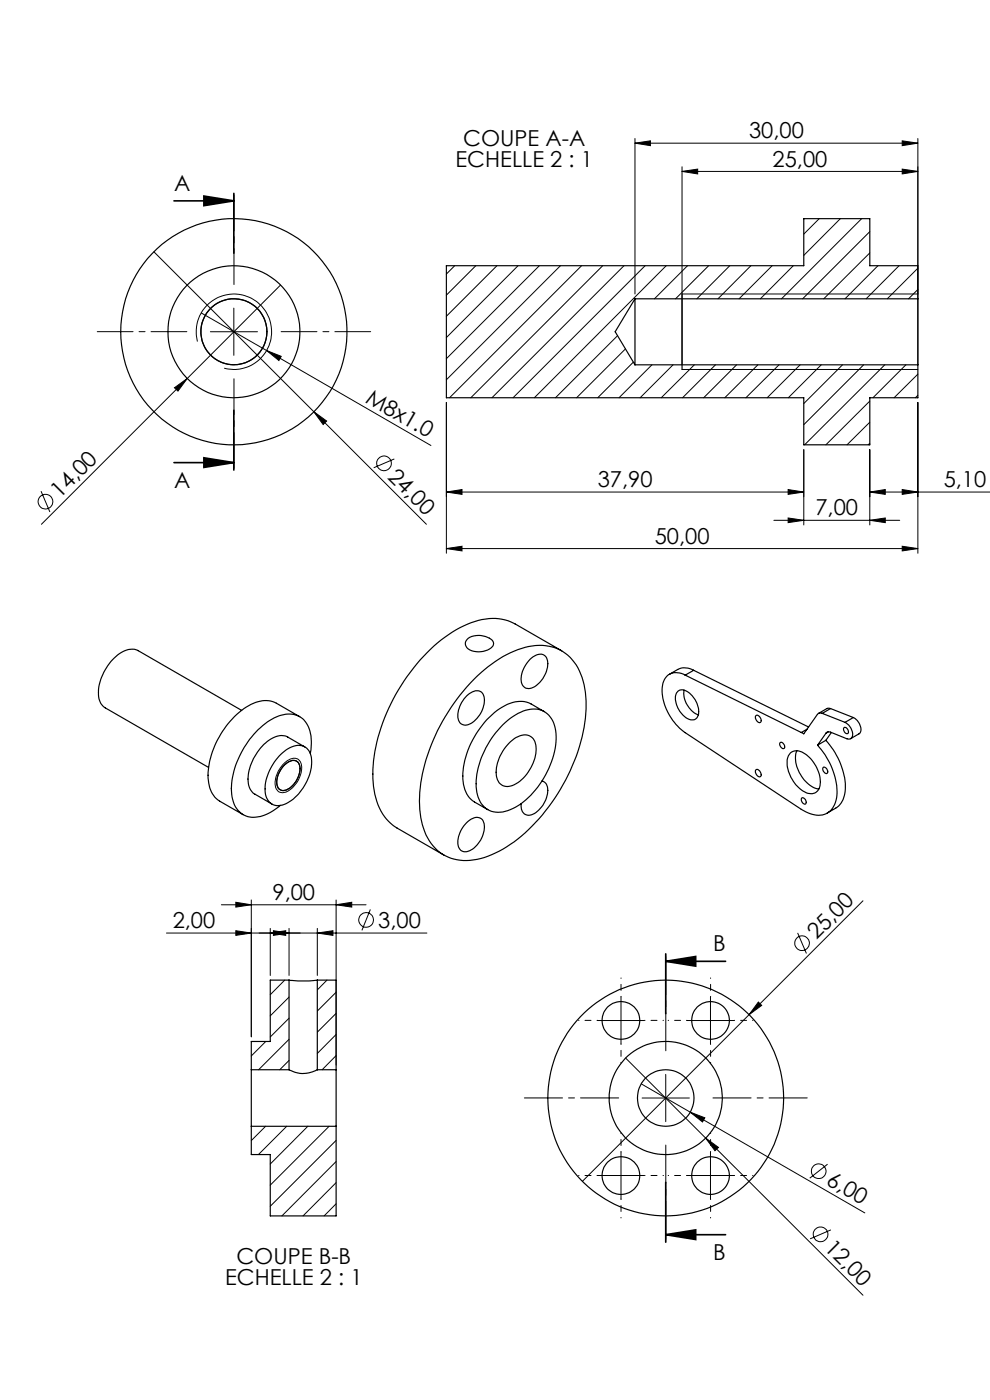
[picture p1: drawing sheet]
<svg xmlns="http://www.w3.org/2000/svg" width="210mm" height="297mm" viewBox="0 0 210 297" stroke-linecap="round" stroke-linejoin="round" font-family="sans-serif">
<g fill="none" stroke="#000" stroke-width=".21">
<path d="M134.7 30.4l3.3-.5v1zM134.7 29.4v33M134.7 30.4h60M144.7 36.4l3.3-.5v1zM144.7 35.4v42M144.7 36.4h50M191.4 29.9l3.3 .5-3.3 .5zM191.4 35.9l3.3 .5-3.3 .5zM194.7 29.4v48M32.6 53.4l34 33.9M96.4 56.4l-1.7 1.7M100.9 56.4l-6.2 6.2"/>
<path d="M105.4 56.4l-10.7 10.7M109.9 56.4l-15.2 15.2M114.4 56.4l-19.7 19.7M118.9 56.4l-24.2 24.2M123.4 56.4l-28 28M127.8 56.4l-27.9 28M132.4 56.4l-28 28M136.8 56.4l-28 28M141.3 56.4l-28 28M145.8 56.4l-7 7M150.3 56.4l-7 7M154.8 56.4l-7 7"/>
<path d="M159.3 56.4l-7 7M163.8 56.4l-7 7M168.3 56.4l-7 7M173.8 46.4l-3.3 3.3M178.3 46.4l-7.8 7.8M182.8 46.4l-17 17M184.5 49.1l-14.2 14.3M184.5 53.7l-9.8 9.7M186.2 56.4l-7 7M190.7 56.4l-7 7M194.7 56.9l-6.5 6.5M41.9 72.5a8 8 0 0 1 7-10.1 8 8 0 0 1 8.7 8.6 8 8 0 0 1-10 7.1"/>
<path d="M42.7 66.4l13.9 8M44.6 70.4h10M49.6 65.4v10M56.6 74.4l3.1 1.2-.5 .9zM56.6 74.4l34.8 20.1M59.5 60.5l-50.7 50.7M131 71.2l-13.2 13.2M132.7 74l-10.4 10.4M134.3 76.8l-7.5 7.6M138.3 77.4l-7 7M142.8 77.4l-7 7M144.7 78.4h50"/>
<path d="M144.7 62.4h50M147.3 77.4l-7 7M151.8 77.4l-7 7M156.2 77.4l-6.9 7M160.8 77.4l-7.1 7M165.2 77.4l-7 7M169.7 77.4l-7 7M174.2 77.4l-7 7M178.7 77.4l-8.2 8.2M183.2 77.4l-12.7 12.7M187.7 77.4l-17 17M192.2 77.4l-7 7"/>
<path d="M194.7 61.4l-2 2M194.7 79.4l-5 5M37 82.3l2.7-2-2 2.7zM66.6 87.3l2.7 2-.8 .8zM66.6 87.3l23.9 23.9M83.6 97.4l-4.3 1.8M94.7 85.4v32M170.5 95.4v16M184.5 85.1l-9.3 9.3M184.5 89.6l-4.8 4.8M184.5 94l-.4 .4M184.5 95.4v16"/>
<path d="M194.7 83.9l-.5 .5M194.7 85.4v32M8.7 104.2l1.9 4.4M94.7 104.4l3.3-.5v1zM94.7 104.4h75.8M94.7 116.4l3.3-.5v1zM94.7 116.4h100M164.1 110.4h26.8M167.2 103.9l3.3 .5-3.3 .5zM167.2 109.9l3.3 .5-3.3 .5zM184.5 110.4l3.3-.5v1zM184.5 104.4l3.3-.5v1z"/>
<path d="M184.5 104.4h25.6M191.4 115.9l3.3 .5-3.3 .5zM191.4 103.9l3.3 .5-3.3 .5zM60 162.2a2.63 2.63 0 0 1 3.3-1.1 3.6 3.6 0 0 1 0 4.3 4.6 4.6 0 0 1-3.5 2.8 1.9 1.9 0 0 1-1.4-2.5l.6-2.1zM35.3 197.9h55.3M47 191.9h30.6M50 191.4l3.3 .5-3.3 .5zM50 197.4l3.3 .5-3.3 .5zM53.3 190.9v29.1M57.3 197.9l3.3-.5v1zM57.3 197v9.9M58 197.4l3.3 .5-3.3 .5z"/>
<path d="M61.3 197v9.9M67.3 197.9l3.3-.5v1zM67.3 197v9.9M71.3 191.9l3.3-.5v1zM71.3 190.9v35.1M78.6 192.9l-1.8 4.5M169.2 197.9l1.9 4.4M183.1 191.1l-59.6 59.5M60.4 207.9l-3.1 3.1M61.3 211.5l-4 4M61.3 216l-4 4M69.4 207.9l-2.1 2.1"/>
<path d="M71.3 210.5l-4 4M71.3 215l-4 4M71.3 219.5l-4 4M126.7 216.5h10M131.7 211.5v10M145.7 216.5h10M150.7 211.5v10M160.9 212.6l.7 .7-2.7 2zM56.3 238.9l-3 3.1M56.4 220.9l-3.1 3.1M60.8 238.9l-6 6M61.3 220.5l-6.4 6.4"/>
<path d="M61.3 225l-2 1.9M65.3 238.9l-8 8M69.8 238.9l-12.5 12.5M71.3 223.9l-3 3M132.7 224.5l17 16.9M136 229.9l47.4 27.4M136.2 232.9h10M141.2 227.9v10M146.4 235.9l3.1 1.2-.5 .9zM71.3 241.9l-14 14M71.3 246.4l-11.5 11.5M71.3 250.9l-7 7"/>
<path d="M71.3 255.4l-2.5 2.5M126.7 249.4h10M131.7 244.4v10M145.7 249.4h10M149.7 241.4l2.7 2-.7 .7zM149.7 241.4l33.4 33.4M150.7 244.4v10M175.5 247l-3.7 2.9M176.2 260.9l-4.4 1.9"/>
<circle cx="81.5" cy="98.3" r="1.56"/>
<circle cx="9.6" cy="106.4" r="1.56"/>
<circle cx="77.7" cy="195.2" r="1.56"/>
<circle cx="170.1" cy="200.1" r="1.55"/>
<circle cx="173.7" cy="248.5" r="1.55"/>
<circle cx="174.1" cy="261.9" r="1.55"/>
</g>
<path d="M36.9 42.6h12.7M43.3 41.6l6.3 1-6.3 1zM49.6 41v12.7M36.9 98.1h12.7M43.3 97.1l6.3 1-6.3 1.1zM49.6 87v12.7M141.2 203.9h12.7M141.2 202.3v12.7M141.2 203.9l6.4-1v2.1zM141.2 250.8v12.7M141.2 261.9h12.7M141.2 261.9l6.4-1v2.1z" fill="none" stroke="#000" stroke-width=".35"/>
<g fill="none" stroke="#000" stroke-width=".25">
<path d="M134.7 63.4v14M134.7 63.4h60M134.7 63.4l-4.2 7 4.2 7M134.7 77.4h60M144.7 62.4v16M194.7 63.4v14M194.7 63.4v-7h-10.2v-10h-14v10h-75.8v28h75.8v10h14v-10h10.2v-7M99.1 135.6a4 4 0 0 1 5.5 .6 1.71 1.71 0 0 1-1.6 1.8 3.7 3.7 0 0 1-4.1-.8 1.21 1.21 0 0 1 .2-1.6zM112.4 139.9a2.51 2.51 0 0 1 3.2-.8 3.5 3.5 0 0 1 0 4.1 4.9 4.9 0 0 1-3.5 2.9 1.81 1.81 0 0 1-1.5-2.4 6.6 6.6 0 0 1 1.8-3.8zM119.2 138.1l-9.9-5.7a11 11 0 0 0-10.2 0 33.6 33.6 0 0 0-14.6 13.9 34.2 34.2 0 0 0-5.3 20.6 11.3 11.3 0 0 0 5 8.8l10 5.7M51.3 150.7l-22-12.7a4.2 4.2 0 0 0-4.7 1.3 10.4 10.4 0 0 0-3.6 8.9 3 3 0 0 0 1.3 2l21.9 12.6M63.6 152l-5-2.8a5.8 5.8 0 0 0-5.9 .5 18.7 18.7 0 0 0-8.6 15.3 5.8 5.8 0 0 0 2.5 5l5 2.8"/>
<path d="M64.7 158.5l-3.6-2.1a3.7 3.7 0 0 0-4 .6 10.6 10.6 0 0 0-4.4 9.5 3.1 3.1 0 0 0 1.4 2l3.6 2.1M65.8 159.9a8.1 8.1 0 0 0-1.6-7.4 5.5 5.5 0 0 0-6.5 .1 18.5 18.5 0 0 0-8.6 15.3 5.3 5.3 0 0 0 3.5 5.3 8 8 0 0 0 6.9-2.4M99 147.6a2.57 2.57 0 0 1 3.2-.7 3.7 3.7 0 0 1 0 4.1 4.5 4.5 0 0 1-3.8 2.8 2.03 2.03 0 0 1-1.2-2.7 6.6 6.6 0 0 1 1.8-3.5zM101.2 143.5a22 22 0 0 1 12.4-6.6 9.3 9.3 0 0 1 10.1 7.6 27.5 27.5 0 0 1-1.9 17 39.4 39.4 0 0 1-14.3 18.2 14.6 14.6 0 0 1-11.2 2.5 9.8 9.8 0 0 1-6.9-8 29 29 0 0 1 2.5-17.2 42.3 42.3 0 0 1 9.3-13.5zM106.6 153.8a9.6 9.6 0 0 1 7.5-3.3 5.1 5.1 0 0 1 3.8 5 18.3 18.3 0 0 1-9.1 16 5.2 5.2 0 0 1-6.1-.3 7.7 7.7 0 0 1-1.6-6.9 19.7 19.7 0 0 1 5.5-10.5zM107.9 157.7a4.1 4.1 0 0 1 4.4-1.6 3.6 3.6 0 0 1 1.3 4.3 8.3 8.3 0 0 1-5.7 6.4 2.38 2.38 0 0 1-2.6-2.6 9 9 0 0 1 2.6-6.5zM115.5 151l-2.9-1.7a6.4 6.4 0 0 0-6.6 1.1 18.8 18.8 0 0 0-7.8 14.9 5.7 5.7 0 0 0 2.4 4.8l2.9 1.7M143.8 146.6a2.28 2.28 0 0 1 3 1 4.5 4.5 0 0 1 1.2 4.5 1.73 1.73 0 0 1-2.8-.1 4.7 4.7 0 0 1-1.7-5zM145.1 146.4a5.1 5.1 0 0 0 3 5.3M145.3 143.2a3.1 3.1 0 0 0-3.2-.2 3.1 3.1 0 0 0-1.6 2.8 11.5 11.5 0 0 0 4.8 9.6l24.7 16.3a5.5 5.5 0 0 0 5.5 .8 5.7 5.7 0 0 0 2-5.9 16 16 0 0 0-4.1-8.5M145.3 143.2l24.7 12.2M147.1 142.2a3.5 3.5 0 0 0-3.3-.2l-1.8 1"/>
<path d="M147.1 142.2l-1.8 1M147.1 142.2l24.4 12M160.4 151.8a.97 .97 0 0 1 1 1.3 .73 .73 0 0 1-1.1-.6l-.1-.5zM165.5 157.5a.82 .82 0 0 1 .8 .4 .82 .82 0 0 1 0 .9 .88 .88 0 0 1-.8-1.3zM167.6 159.8a2.55 2.55 0 0 1 3.5 .3 7.4 7.4 0 0 1 2.8 6.8 2.12 2.12 0 0 1-3.5 .9 7.4 7.4 0 0 1-3.4-6.9zM169 159.3a6.8 6.8 0 0 0 2.5 7.1l1 .6 1.2 .4M171.2 154.7l-1.2 .7M174.4 151.3a.81 .81 0 0 0-1 .2l-2.9 4.2-.5-.3M174.4 151.3l4.8 1.9M175.2 157.1a15.2 15.2 0 0 1 4.1 10.7 4.6 4.6 0 0 1-2 3.6l-1.8 1.1M175.2 155.6l-1.8 2.5M175.2 157.1l-1.8 1"/>
<path d="M175.7 155.3l-.5 .3M176.2 150.3h-.7l-1.9 1M176.2 150.3l-1.8 1M176.2 150.3l4.8 1.9M176.4 155.4l-1.2 1.7M179.1 154.3a.83 .83 0 0 1 .7 .5 .83 .83 0 0 1-.1 .8 .89 .89 0 0 1-.6-1.3zM179.2 153.2a2.76 2.76 0 0 1 1.5 3.3l-.4 .3-.6-.1-3.5-1.4a.84 .84 0 0 0-1 .3M181 152.2a2.76 2.76 0 0 1 1.5 3.3l-2.1 1.2M181 152.2l-1.8 1M59.6 160a4.6 4.6 0 0 1 5-1.6 3.7 3.7 0 0 1 1.5 3.9 10.6 10.6 0 0 1-5.8 8.3 2.83 2.83 0 0 1-4.1-2.8 10.8 10.8 0 0 1 3.4-7.8zM60.2 162.5a2.51 2.51 0 0 1 2.7-1 2.62 2.62 0 0 1 .4 3.3 4.2 4.2 0 0 1-3.4 2.9 1.85 1.85 0 0 1-1.1-2.6 5.7 5.7 0 0 1 1.4-2.6zM60.4 162.2a2.01 2.01 0 0 1 2.8-.5 4.3 4.3 0 0 1-1.4 5.2 1.9 1.9 0 0 1-2.7 .3 3.9 3.9 0 0 1 .8-4.4z"/>
<path d="M99 174.5a2.46 2.46 0 0 1 3.2-.8 3.7 3.7 0 0 1 0 4.1 4.5 4.5 0 0 1-3.8 2.9 1.95 1.95 0 0 1-1.3-2.4 6.4 6.4 0 0 1 1.9-3.8zM115 165.7a1.93 1.93 0 0 1 1.2 2.3 5.8 5.8 0 0 1-3.8 4.9 1.8 1.8 0 0 1-1.8-2.3v-.1M160.4 163.3a.97 .97 0 0 1 1 1.3 .73 .73 0 0 1-1.1-.6l-.1-.5zM170.1 169.2a.85 .85 0 0 1 .8 .5 .85 .85 0 0 1-.1 .9 .91 .91 0 0 1-.7-1.4zM174.6 162.8a.79 .79 0 0 1 .8 .4 .79 .79 0 0 1-.1 .9 .94 .94 0 0 1-.7-1.3zM61.3 207.9a25.5 25.5 0 0 0 6 0M61.3 207.9v19M61.3 207.9h-4v13h-4v6M67.3 207.9v19M67.3 207.9h4v19M53.3 226.9v12M53.3 226.9h8"/>
<path d="M53.3 238.9h18M53.3 238.9v6h4v13h14v-19M61.3 226.9a5.9 5.9 0 0 0 6 0M67.3 226.9h4M71.3 226.9v12"/>
<circle cx="49.6" cy="70.4" r="7"/>
<circle cx="49.6" cy="70.4" r="24"/>
<circle cx="49.6" cy="70.4" r="14"/>
<circle cx="131.7" cy="216.5" r="4"/>
<circle cx="150.7" cy="216.5" r="4"/>
<circle cx="141.2" cy="232.9" r="25"/>
<circle cx="141.2" cy="232.9" r="6"/>
<circle cx="141.2" cy="232.9" r="12"/>
<circle cx="131.7" cy="249.4" r="4"/>
<circle cx="150.7" cy="249.4" r="4"/>
</g>
<path d="M131.2 232.9h-20M141.2 222.9v-20M151.2 232.9h20M141.2 242.9v20" fill="none" stroke="#000" stroke-width=".21" stroke-dasharray="30.5 1.3 1.3 1.3" stroke-dashoffset="22.4"/>
<g fill="none" stroke="#000" stroke-width=".21" stroke-dasharray="30.5 1.3 1.3 1.3" stroke-dashoffset="30.4">
<path d="M126.7 216.5h-4M131.7 211.5v-4M136.7 216.5h4M145.7 216.5h-4M150.7 211.5v-4M155.7 216.5h4M131.7 221.5v4M150.7 221.5v4M126.7 249.4h-4M131.7 244.4v-4M131.7 254.4v4M136.7 249.4h4"/>
<path d="M145.7 249.4h-4M150.7 244.4v-4M150.7 254.4v4M155.7 249.4h4"/>
</g>
<path d="M39.6 70.4h-19M49.6 60.4v-19M59.6 70.4h19M49.6 80.4v19" fill="none" stroke="#000" stroke-width=".21" stroke-dasharray="30.5 1.3 1.3 1.3" stroke-dashoffset="22.9"/>
<g fill="#000">
<path d="M37 82.3l2.7-2-2 2.7zM160.9 212.6l.7 .7-2.7 2z"/>
<path d="M134.7 30.4l3.3-.5v1zM191.4 29.9l3.3 .5-3.3 .5zM50 191.4l3.3 .5-3.3 .5zM71.3 191.9l3.3-.5v1zM58 197.4l3.3 .5-3.3 .5zM67.3 197.9l3.3-.5v1z"/>
<path d="M43.3 41.6l6.3 1-6.3 1zM43.3 97.1l6.3 1-6.3 1.1zM141.2 203.9l6.4-1v2.1zM141.2 261.9l6.4-1v2.1z"/>
<path d="M56.6 74.4l2.6 2.1 .5-.9zM146.4 235.9l2.6 2.1 .5-.9z"/>
<path d="M66.6 87.3l1.9 2.8 .8-.8zM149.7 241.4l2 2.7 .7-.7z"/>
<path d="M167.2 103.9l3.3 .5-3.3 .5zM94.7 104.4l3.3-.5v1z"/>
<path d="M191.4 115.9l3.3 .5-3.3 .5zM94.7 116.4l3.3-.5v1zM184.5 110.4l3.3-.5v1zM167.2 109.9l3.3 .5-3.3 .5zM191.4 103.9l3.3 .5-3.3 .5zM184.5 104.4l3.3-.5v1zM191.4 35.9l3.3 .5-3.3 .5zM144.7 36.4l3.3-.5v1zM57.3 197.9l3.3-.5v1zM50 197.4l3.3 .5-3.3 .5z"/>
</g>
<g font-size="4.7">
<text x="158.9" y="29.4">30,00</text>
<text x="96.6" y="35.4">ECHELLE 2 : 1</text>
<text x="98.2" y="30.9">COUPE A-A</text>
<text x="163.9" y="35.4">25,00</text>
<text x="36.9" y="40.5">A</text>
<text x="77.3" y="85.2" transform="rotate(30 77.3 85.2)">M8x1.0</text>
<text x="82.1" y="101.3" transform="rotate(45 82.1 101.3)">24,00</text>
<text x="12.7" y="105.8" transform="rotate(-45 12.7 105.8)">14,00</text>
<text x="36.9" y="103.5">A</text>
<text x="126.8" y="103.3">37,90</text>
<text x="200.2" y="103.3">5,10</text>
<text x="173" y="109.4">7,00</text>
<text x="138.9" y="115.3">50,00</text>
<text x="57.8" y="190.9">9,00</text>
<text x="36.6" y="196.9">2,00</text>
<text x="80.2" y="196.9">3,00</text>
<text x="151.3" y="201.8">B</text>
<text x="173.2" y="199.5" transform="rotate(-45 173.2 199.5)">25,00</text>
<text x="175" y="251.2" transform="rotate(30 175 251.2)">6,00</text>
<text x="50.1" y="268.2">COUPE B-B</text>
<text x="151.3" y="267.3">B</text>
<text x="174.7" y="264.9" transform="rotate(45 174.7 264.9)">12,00</text>
<text x="47.8" y="272.7">ECHELLE 2 : 1</text>
</g>
</svg>
